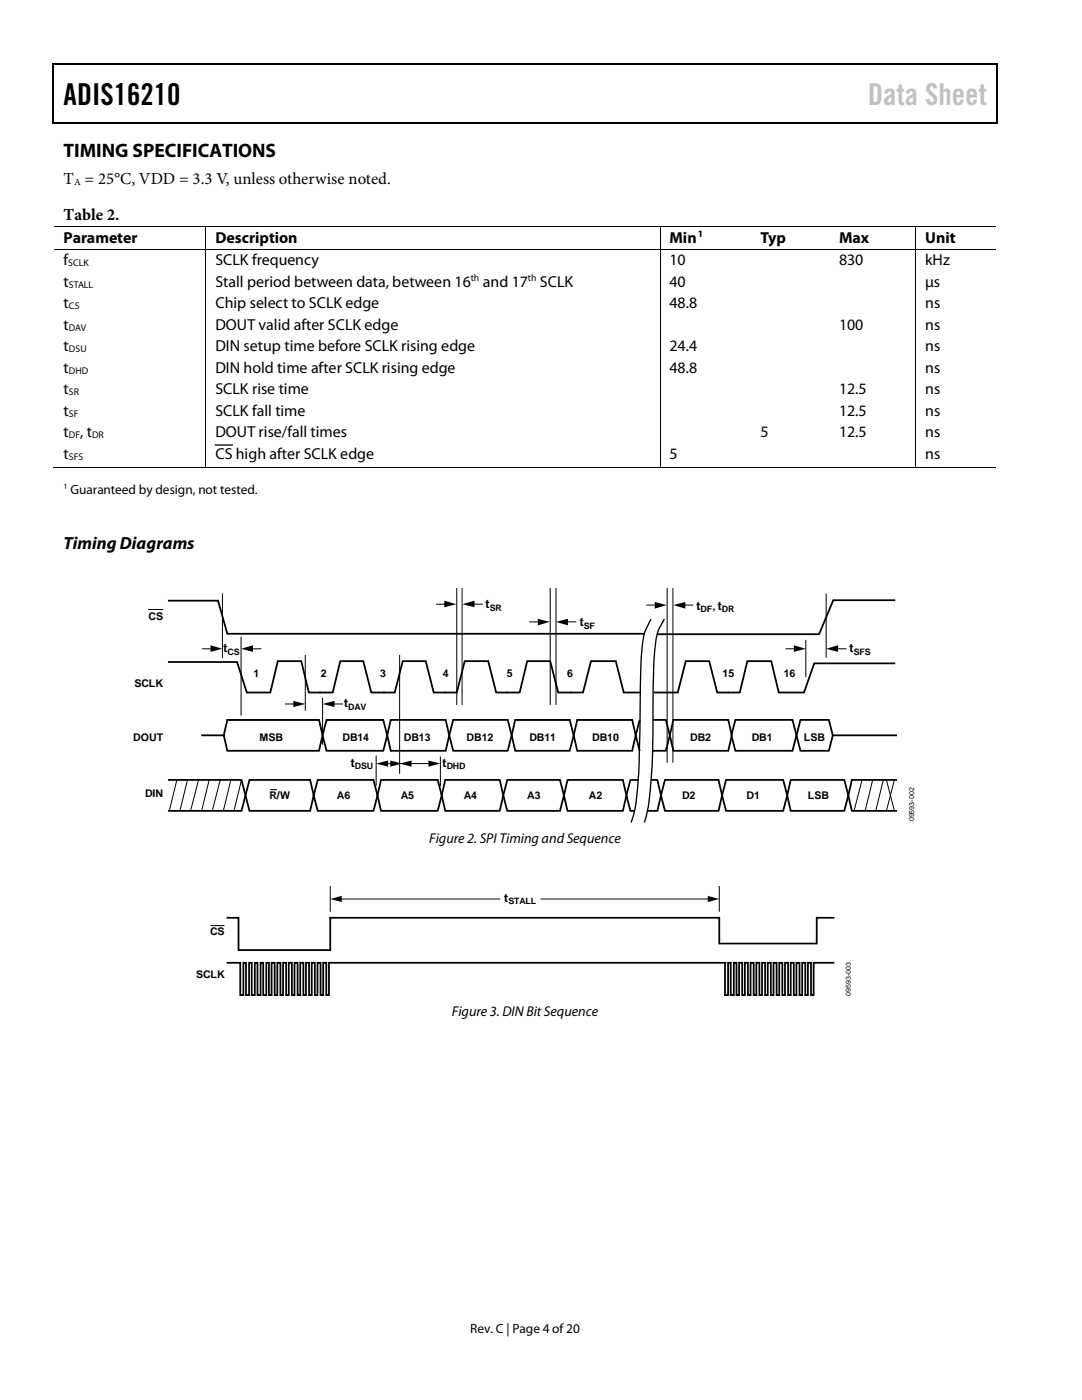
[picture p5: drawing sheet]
<svg xmlns="http://www.w3.org/2000/svg" width="216mm" height="279mm" viewBox="0 0 216 279" stroke-linecap="round" stroke-linejoin="round" font-family="sans-serif">
<g fill="#000">
<path d="M10.5 12.7h.3v1h-.3zM10.5 12.7h.3v.3h-.3zM133.3 12.7h.3v.3h-.3zM198.8 12.7h.2v1h-.2zM198.8 12.7h.2v.3h-.2zM10.5 24.4h.3v.2h-.3zM133.1 24.4h.2v.2h-.2zM198.8 24.4h.2v.2h-.2zM41 45.1h.1v.2h-.1zM41 49.6h.1v.2h-.1zM131.6 45.1h.2v.2h-.2zM131.6 49.6h.2v.2h-.2z"/>
<path d="M149.8 45.1h.2v.2h-.2zM149.8 49.6h.2v.2h-.2zM165.5 45.1h.2v.2h-.2zM165.5 49.6h.2v.2h-.2zM182.6 45.1h.2v.2h-.2zM182.6 49.6h.2v.2h-.2zM41 93.1h.1v.2h-.1zM131.6 93.1h.2v.2h-.2zM149.6 93.1h.1v.2h-.1zM165.3 93.1h.1v.2h-.1zM182.6 93.1h.2v.2h-.2zM42 128.8l2.4 .7-2.4 .6z"/>
<path d="M48.1 129.5l2.4-.7v1.3zM88.7 119.9l2.4 .7-2.4 .6zM92.3 120.6l2.4-.7v1.3zM107.3 123.5l2.4 .6-2.4 .7zM110.9 124.1l2.4-.6v1.3zM130.6 120.1l2.4 .7-2.4 .7zM134.4 120.8l2.3-.7v1.4zM158.4 128.8l2.4 .7-2.4 .6zM164.9 129.5l2.3-.7v1.3zM53.9 157.6h1.4zM58.5 139.9l2.4 .6-2.4 .6zM64.4 140.5l2.3-.6v1.2z"/>
<path d="M75.1 152.4l2.3-.6v1.2zM77.9 151.8l2.4 .6-2.4 .6zM79.7 152.4l2.4-.6v1.2zM85.5 151.8l2.4 .6-2.4 .6zM65.9 179.4l2.3-.6v1.2zM141.2 178.8l2.3 .6-2.3 .6z"/>
</g>
<path d="M10.7 13.7v10.7M10.8 12.8h122.5M133.6 12.8h65.2M198.9 13.7v10.7M10.8 24.5h188M43 88.8h3.4" fill="none" stroke="#000" stroke-width=".25"/>
<g fill="none" stroke="#000" stroke-width=".2">
<path d="M10.8 45.2h30.2M10.8 49.7h30.2M41.1 45.3v4.3M41.1 49.8v43.3M41.1 45.2h90.5M41.1 49.7h90.5M131.7 45.3v4.3M131.7 49.8v43.3M131.8 45.2h18M131.8 49.7h18M150 45.2h15.5M150 49.7h15.5"/>
<path d="M165.7 45.2h16.9M165.7 49.7h16.9M182.7 45.3v4.3M182.7 49.8v43.3M182.8 45.2h16M182.8 49.7h16M10.5 93.2h30.5M41.1 93.2h90.5M131.8 93.2h50.8M182.8 93.2h16M44.4 118.6v12.6M91.1 117.4v23.2"/>
<path d="M92.2 117.4v23.2M109.8 117.4v23.2M110.9 117.4v23.2M133.1 117.4v34.7M134.3 117.4v34.7M164.9 118.6v12.6M29.5 121.6h3M40.3 129.5h2.1M48.1 127.2v15.5M50 129.5h2.2M60.9 130.8v10.9M64.4 139.4v9.1"/>
<path d="M79.7 130.8v23.5M87 120.6h2.1M94.2 120.6h2.2M105.6 124.1h2.2M112.9 124.1h2.1M129 120.8h2.1M136.3 120.8h2M156.7 129.5h2.1M160.8 127.8v7.2M166.8 129.5h2.1M35.3 155.7l-1.5 6.1M37.4 155.7l-1.5 6.1"/>
<path d="M39.6 155.7l-1.6 6.1M41.7 155.7l-1.5 6.1M43.9 155.7l-1.5 6.1M46.1 155.7l-1.5 6.1M48.2 155.7l-1.5 6.1M53.9 157.6h1.4M56.8 140.5h2.2M66.4 140.5h2M75.1 150.9v5.8M77 152.4h1.5M81.7 152.4h4.4M87.9 151.1v5.7"/>
<path d="M172 155.7l-1.6 6.1M174.1 155.7l-1.5 6.1M176.3 155.7l-1.6 6.1M176.9 155.7l1.6 6.1M178.5 155.7l-1.6 6.1M65.9 176.8v5.1M67.8 179.4h32M107.9 179.4h33.8M143.5 176.8v5.1M44.8 184.7h-2.8"/>
</g>
<g fill="none" stroke="#000" stroke-width=".35">
<path d="M33.7 119.9h9.8l1.9 6.6h83.1M178.5 119.8h-12.2l-2.9 6.8h-32.1M33.7 132.1h13.6l1.9 6.1h4.7l1.5-6.3h4.7l1.5 6.3h4.8l1.5-6.3h4.6l1.6 6.3h4.7l1.6-6.3h4.6l1.5 6.3h4.6l1.6-6.3h4.7l1.6 6.3h4.7l1.5-6.3h4.6l1.6 6.3h4.9l1.6-6.3h5l1.6 6.3h3.2M178.5 132.4h-16l-2.1 5.8h-5l-1.5-6.3h-4.8l-1.5 6.3h-4.5l-1.6-6.3h-4.7l-1.6 6.3h-4.6M33.7 155.7h14.5l.8 3-.8 3.1h-14.5M40.3 146.8h4.4M45.4 143.7h18.3l.7 3.1-.7 3h-18.3l-.7-3zM49.8 155.7h12.1l.7 3-.7 3.1h-12.1l-.8-3.1zM63.4 155.7h11.1l.8 3-.8 3.1h-11.1l-.8-3.1zM65.2 143.7h11.3l.8 3.1-.8 3h-11.3l-.8-3zM76 155.7h11.3l.8 3-.8 3.1h-11.3l-.7-3.1zM78 143.7h10.9l.7 3.1-.7 3h-10.9l-.7-3z"/>
<path d="M88.8 155.7h10.9l.7 3-.7 3.1h-10.9l-.7-3.1zM90.4 143.7h10.9l.8 3.1-.8 3h-10.9l-.8-3zM101.2 155.7h10.5l.8 3-.8 3.1h-10.5l-.8-3.1zM102.8 143.7h10.9l.8 3.1-.8 3h-10.9l-.7-3zM113.2 155.7h11.1l.7 3-.7 3.1h-11.1l-.7-3.1zM115.2 143.7h10.9l.7 3.1-.7 3h-10.9l-.7-3zM127.4 155.7h-1.6l-.8 3 .8 3.1h.8M127.6 143.7l-.8 3.1 .8 3M129.9 155.7h1.3l.7 3-.7 3.1h-2M130.5 143.7h2.4l.8 3.1-.8 3h-2.6M132.7 155.7h10.7l.7 3-.7 3.1h-10.7l-.8-3.1zM134.4 143.7h10.9l.7 3.1-.7 3h-10.9l-.7-3z"/>
<path d="M144.9 155.7h11.4l.8 3-.8 3.1h-11.4l-.8-3.1zM146.7 143.7h11.4l.8 3.1-.8 3h-11.4l-.8-3zM157.8 155.7h10.7l.8 3-.8 3.1h-10.7l-.7-3.1zM159.7 143.7h5.7l.8 3.1-.8 3h-5.7l-.8-3zM166.2 146.8h12.6M178.8 155.7h-8.8l-.7 3 .7 3.1h8.8M45.4 192.1h2.5v6.5h.7v-6.5h.5v6.5h.6v-6.5h.5v6.5h.6v-6.5h.6v6.5h.6v-6.5h.5v6.5h.6v-6.5h.6v6.5h.5v-6.5h.6v6.5h.5v-6.5h.7v6.5h.5v-6.5h.6v6.5h.5v-6.5h.6v6.5h.6v-6.5h.6v6.5h.5v-6.5h.6v6.5h.6v-6.5h.6v6.5h.5v-6.5h.6v6.5h.5v-6.5h.7v6.5h.5v-6.5h.6v6.5h.5v-6.5h79.1v6.5h.6v-6.5h.5v6.5h.6v-6.5h.6v6.5h.5v-6.5h.6v6.5h.5v-6.5h.6v6.5h.6v-6.5h.6v6.5h.5v-6.5h.6v6.5h.6v-6.5h.6v6.5h.5v-6.5h.6v6.5h.5v-6.5h.7v6.5h.5v-6.5h.6v6.5h.5v-6.5h.6v6.5h.6v-6.5h.6v6.5h.5v-6.5h.6v6.5h.6v-6.5h.6v6.5h.5v-6.5h.6v6.5h.6v-6.5h3.9M45.4 183.2h2.2v6.4h18.3v-6.4h77.6v5.1h19.5v-5.1h3.3"/>
</g>
<path d="M129.9 123.7l-.4 .6a11 11 0 0 0-1.5 5.8l-.3 14.1a106 106 0 0 1-1.2 18.1l-.5 1.7M132.5 123.7l-.1 .2a9.8 9.8 0 0 0-1.7 5.6l-.2 2.5-.2 9.5a114.8 114.8 0 0 1-1.2 20.8l-.5 1.7M45.4 143.7h18.2M65.2 143.7h11.1M103 143.7h10.7M115.2 143.7h10.7M144.7 192.1h.1" fill="none" stroke="#000" stroke-width=".26"/>
<text font-size="6" x="12.7" y="20.9">ADIS16210</text>
<text font-size="6" fill="#c1c1c1" x="173.2" y="20.9">Data Sheet</text>
<text font-size="3.9" x="12.7" y="31.3">TIMING SPECIFICATIONS</text>
<text font-size="3.5" x="12.7" y="109.5">Timing Diagrams</text>
<g font-size="3.3">
<text x="12.7" y="36.8">T = 25°C, VDD = 3.3 V, unless otherwise noted.</text>
<text x="12.7" y="43.9">Table 2.</text>
</g>
<g font-size="3.2">
<text x="12.7" y="48.4">Parameter</text>
<text x="12.7" y="52.9">f</text>
<text x="43" y="48.4">Description</text>
<text x="43" y="52.9">SCLK frequency</text>
<text x="133.6" y="48.4">Min</text>
<text x="133.6" y="52.9">10</text>
<text x="151.7" y="48.4">Typ</text>
<text x="167.4" y="48.4">Max</text>
<text x="167.4" y="52.9">830</text>
<text x="184.6" y="48.4">Unit</text>
<text x="184.6" y="52.9">kHz</text>
<text x="12.7" y="57.2">t</text>
<text x="43" y="57.2">Stall period between data, between 16</text>
<text x="96.3" y="57.2">and 17</text>
<text x="107.7" y="57.2">SCLK</text>
<text x="133.6" y="57.2">40</text>
<text x="184.6" y="57.2">µs</text>
<text x="12.7" y="61.5">t</text>
<text x="12.7" y="65.8">t</text>
<text x="43" y="65.8">DOUT valid after SCLK edge</text>
<text x="43" y="61.5">Chip select to SCLK edge</text>
<text x="133.6" y="61.5">48.8</text>
<text x="167.4" y="65.8">100</text>
<text x="184.6" y="65.8">ns</text>
<text x="184.6" y="61.5">ns</text>
<text x="12.7" y="70.1">t</text>
<text x="43" y="70.1">DIN setup time before SCLK rising edge</text>
<text x="133.6" y="70.1">24.4</text>
<text x="184.6" y="70.1">ns</text>
<text x="12.7" y="74.4">t</text>
<text x="43" y="74.4">DIN hold time after SCLK rising edge</text>
<text x="133.6" y="74.4">48.8</text>
<text x="184.6" y="74.4">ns</text>
<text x="12.7" y="78.7">t</text>
<text x="12.7" y="83">t</text>
<text x="43" y="78.7">SCLK rise time</text>
<text x="43" y="83">SCLK fall time</text>
<text x="167.4" y="78.7">12.5</text>
<text x="167.4" y="83">12.5</text>
<text x="184.6" y="78.7">ns</text>
<text x="184.6" y="83">ns</text>
<text x="12.7" y="87.3">t</text>
<text x="16" y="87.3">, t</text>
<text x="43" y="87.3">DOUT rise/fall times</text>
<text x="151.7" y="87.3">5</text>
<text x="167.4" y="87.3">12.5</text>
<text x="184.6" y="87.3">ns</text>
<text x="12.7" y="91.6">t</text>
<text x="43" y="91.7">CS high after SCLK edge</text>
<text x="133.6" y="91.6">5</text>
<text x="184.6" y="91.6">ns</text>
</g>
<g font-size="2.8">
<text x="85.6" y="168.3">Figure 2. SPI Timing andSequence</text>
<text x="90.2" y="202.8">Figure 3. DIN Bit Sequence</text>
</g>
<g font-size="2.7">
<text x="14.1" y="98.6">Guaranteed by design, not tested.</text>
<text x="93.8" y="266">Rev. C | Page 4 of20</text>
</g>
<g font-size="2.5">
<text x="96.9" y="121.4">t</text>
<text x="115.7" y="125">t</text>
<text x="139" y="121.7">t</text>
<text x="143.2" y="121.7">t</text>
<text x="44.6" y="130.1">t</text>
<text x="169.5" y="130.1">t</text>
<text x="68.7" y="141.2">t</text>
<text x="70" y="153">t</text>
<text x="88.3" y="153">t</text>
</g>
<text font-size="2.4" x="100.6" y="179.9">t</text>
<g font-size="2.1">
<text x="29.6" y="123.7">CS</text>
<text x="142.1" y="121.7">,</text>
<text x="26.8" y="137.1">SCLK</text>
<text x="50.6" y="135">1</text>
<text x="64" y="135">2</text>
<text x="75.9" y="135">3</text>
<text x="88.3" y="135">4</text>
<text x="101.1" y="135">5</text>
<text x="113.1" y="135">6</text>
<text x="144.2" y="135">15</text>
<text x="156.4" y="135">16</text>
<text x="26.6" y="147.8">DOUT</text>
<text x="51.8" y="147.9">MSB</text>
<text x="68.3" y="147.9">DB14</text>
<text x="80.6" y="147.9">DB13</text>
<text x="93.1" y="147.9">DB12</text>
<text x="105.6" y="147.9">DB11</text>
<text x="118.2" y="147.9">DB10</text>
<text x="137.7" y="147.9">DB2</text>
<text x="150" y="147.9">DB1</text>
<text x="160.4" y="147.9">LSB</text>
<text x="28.9" y="159.1">DIN</text>
<text x="53.8" y="159.5">R/W</text>
<text x="67.2" y="159.5">A6</text>
<text x="80" y="159.5">A5</text>
<text x="92.5" y="159.5">A4</text>
<text x="105.2" y="159.5">A3</text>
<text x="117.5" y="159.5">A2</text>
<text x="136.1" y="159.5">D2</text>
<text x="149" y="159.5">D1</text>
<text x="161.2" y="159.5">LSB</text>
<text x="41.9" y="186.7">CS</text>
<text x="39.1" y="195.3">SCLK</text>
</g>
<g font-size="1.9">
<text x="14.8" y="37">A</text>
<text x="139.2" y="47.4">1</text>
<text x="13.6" y="53.1">SCLK</text>
<text x="13.8" y="57.4">STALL</text>
<text x="93.9" y="56.2">th</text>
<text x="105.3" y="56.2">th</text>
<text x="13.8" y="61.7">CS</text>
<text x="13.8" y="66">DAV</text>
<text x="13.8" y="70.3">DSU</text>
<text x="13.8" y="74.6">DHD</text>
<text x="13.8" y="78.9">SR</text>
<text x="13.8" y="83.2">SF</text>
<text x="13.8" y="87.5">DF</text>
<text x="18.4" y="87.5">DR</text>
<text x="13.8" y="91.8">SFS</text>
</g>
<g font-size="1.8">
<text x="97.7" y="122">SR</text>
<text x="116.5" y="125.5">SF</text>
<text x="139.8" y="122.2">DF</text>
<text x="144.1" y="122.2">DR</text>
<text x="45.4" y="130.6">CS</text>
<text x="170.4" y="130.6">SFS</text>
<text x="69.5" y="141.7">DAV</text>
<text x="70.8" y="153.6">DSU</text>
<text x="89.1" y="153.6">DHD</text>
</g>
<text font-size="1.7" x="101.4" y="180.4">STALL</text>
<text font-size="1.6" x="12.7" y="97.7">1</text>
<g font-size="1.4">
<text x="182.4" y="163.9" transform="rotate(-90 182.4 163.9)">09593-002</text>
<text x="169.8" y="198.7" transform="rotate(-90 169.8 198.7)">09593-003</text>
</g>
</svg>
